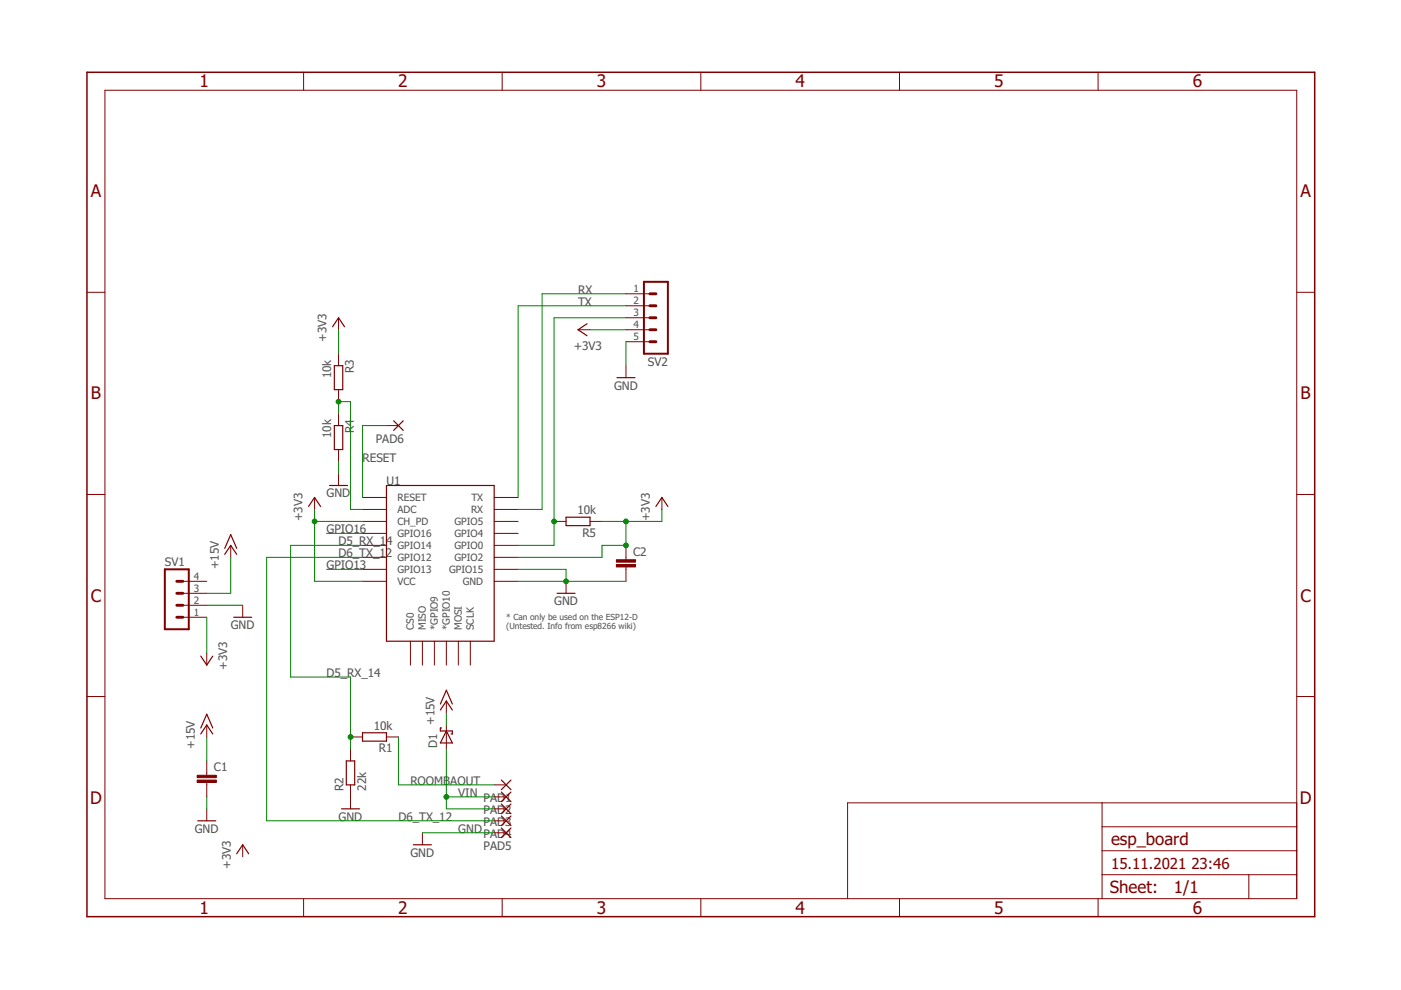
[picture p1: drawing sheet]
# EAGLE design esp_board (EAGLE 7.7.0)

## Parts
C1  C-EUC3225  [C3225]
C2  C-EUC3225  [C3225]
D1  SCHOTTKY-DIODESMC  [SMC]
PAD1  1,6/0,8  [1,6/0,8]
PAD2  1,6/0,8  [1,6/0,8]
PAD3  1,6/0,8  [1,6/0,8]
PAD4  1,6/0,8  [1,6/0,8]
PAD5  1,6/0,8  [1,6/0,8]
PAD6  SMD2  [SMD1,27-2,54]
R1  10k  R-EU_R0805  [R0805]
R2  22k  R-EU_R0805  [R0805]
R3  10k  R-EU_R0805  [R0805]
R4  10k  R-EU_R0805  [R0805]
R5  10k  R-EU_R0805  [R0805]
SV1  MA04-1  [MA04-1]
SV2  MA05-1  [MA05-1]
U1  ESP12ESMD  [ESP12E-SMD]

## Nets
+3V3: C2.1 R3.1 R5.1 SV1.1 SV2.4 U1.CH_PD U1.GPIO2 U1.VCC
+15V: C1.1 D1.C SV1.3
ADC: R3.2 R4.1 U1.ADC
D5_RX_14: R1.2 R2.2 U1.GPIO14
D6_TX_12: PAD4.1(P) U1.GPIO12
GND: C1.2 C2.2 PAD5.1(P) R2.1 R4.2 SV1.2 SV2.5 U1.GND U1.GPIO15
GPIO0: R5.2 SV2.3 U1.GPIO0
GPIO13: U1.GPIO13
GPIO16: U1.GPIO16
RESET: PAD6.1(P) U1.RESET
ROOMBAOUT: PAD1.1(P) R1.1
RX: SV2.1 U1.RXD0(RX)
TX: SV2.2 U1.TXD0(TX)
VIN: D1.A PAD2.1(P) PAD3.1(P)
Unconnected: SV1.4 U1.CS0 U1.GPIO4 U1.GPIO5 U1.GPIO9(*GPIO9) U1.GPIO10(*GPIO10) U1.MISO U1.MOSI U1.SCLK
